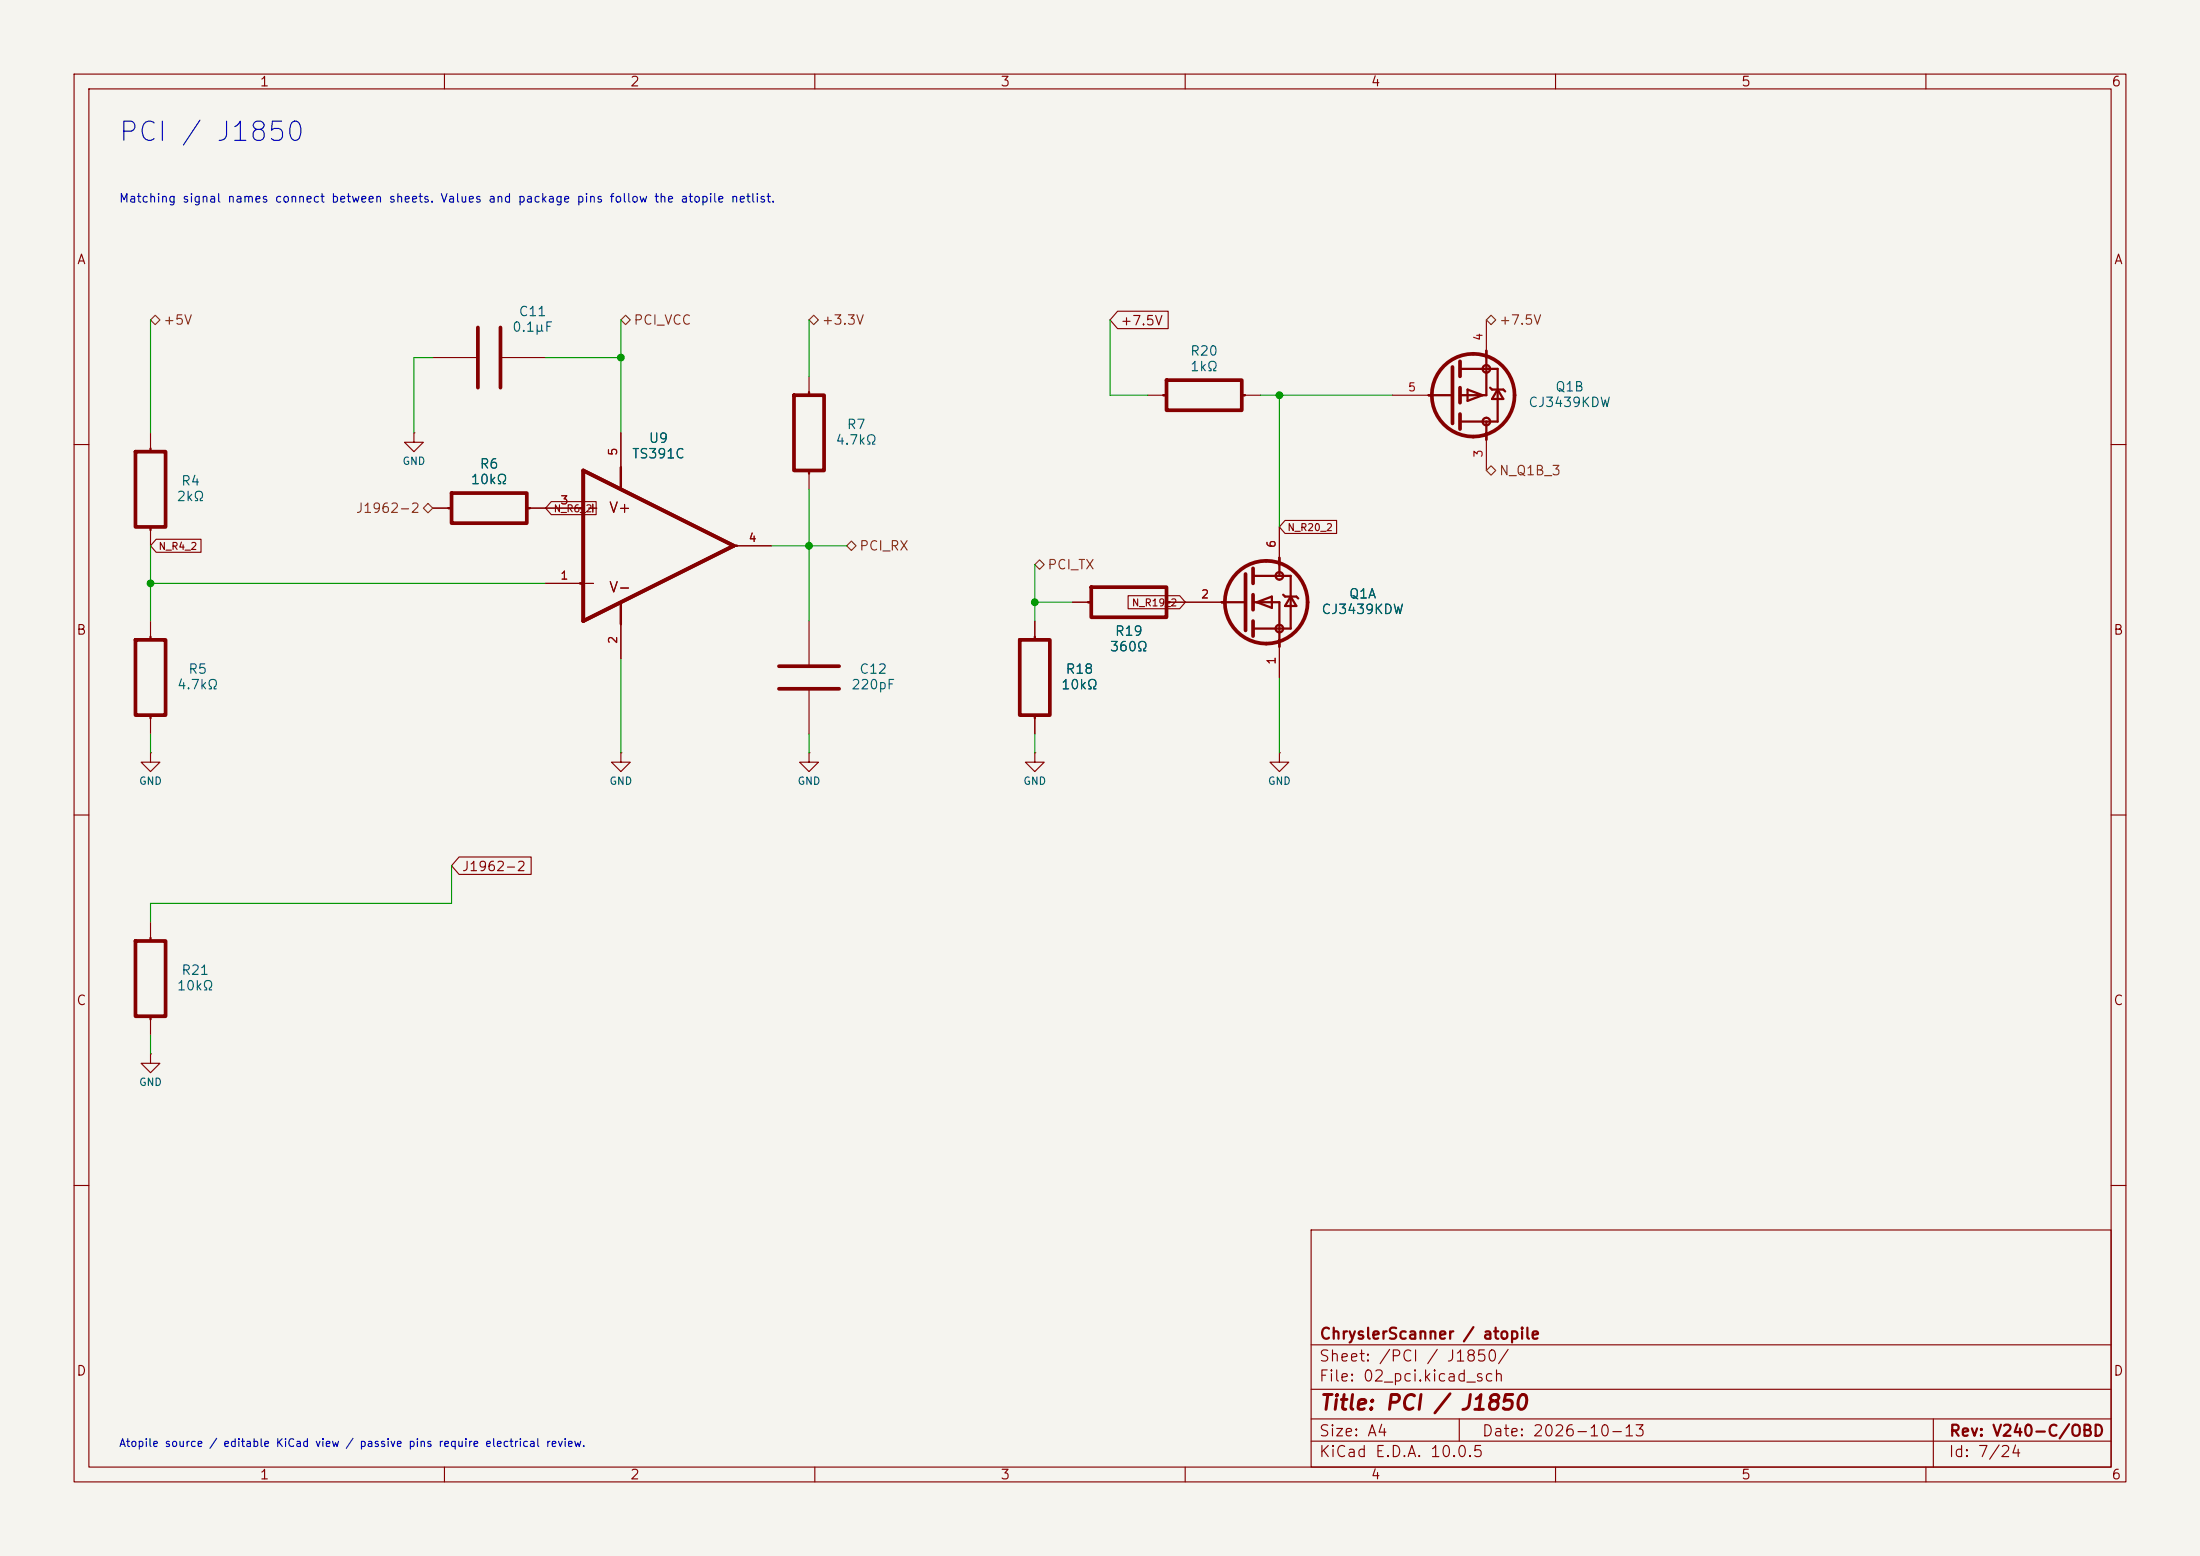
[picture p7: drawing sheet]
<svg xmlns="http://www.w3.org/2000/svg" width="297mm" height="210mm" viewBox="0 0 297 210" stroke-linecap="round" stroke-linejoin="round" font-family="sans-serif">
<path d="M0 0h297v210h-297z" fill="#f5f4ef" stroke="#f5f4ef" stroke-width=".14"/>
<g fill="none" stroke="#840000" stroke-width=".15">
<path d="M10 10h277v190h-277zM12 12h273v186h-273zM60 10v2M110 10v2M160 10v2M210 10v2M260 10v2M20.3 58.4v2.6M55.9 58.4v1.3h1.2l-1.2 1.3-1.3-1.3h1.3M55.9 58.4h.1M58.4 48.3h6.1M67.6 48.3h6.1"/>
<path d="M83.8 58.4v5.1M109.2 50.8v2.5M150.9 42h6.8v2.4h-6.8l-1-1.2zM154.9 53.3h2.6M167.6 53.3h2.6M188 53.3h5.3M200.7 43.2v4.6M200.7 58.9v4.6M10 60h2M20.3 71.1v2.6M21.1 72.8h6v1.7h-6l-.8-.8zM58.4 68.6h2.6"/>
<path d="M71.1 68.6h7.6M73.7 78.7h5M74.4 67.7h6.1v1.8h-6.1l-.7-.9zM99.1 73.7h5M109.2 63.5v2.5M172.7 71.1v4.6M173.5 70.2h6.9v1.8h-6.9l-.8-.9zM285 60h2M20.3 83.8v2.6M20.3 96.5v2.6M83.8 83.8v5.1M109.2 83.8v6.1"/>
<path d="M109.2 93v6.1M139.7 83.8v2.6M139.7 96.5v2.6M144.8 81.3h2.5M152.3 80.4h7l.7 .9-.7 .9h-7zM157.5 81.3h7.9M172.7 86.9v4.5M10 110h2M20.3 101.6v1.3h1.3l-1.3 1.2-1.3-1.2h1.3M20.3 101.6h.1M62 115.7h9.7v2.3h-9.7l-1-1.2zM83.8 101.6v1.3h1.3l-1.3 1.2-1.3-1.2h1.3"/>
<path d="M83.8 101.6h.1M109.2 101.6v1.3h1.3l-1.3 1.2-1.3-1.2h1.3M109.2 101.6h.1M139.7 101.6v1.3h1.3l-1.3 1.2-1.3-1.2h1.3M139.7 101.6h.1M172.7 101.6v1.3h1.3l-1.3 1.2-1.3-1.2h1.3M172.7 101.6h.1M285 110h2M20.3 124.5v2.5M20.3 137.2v2.5M20.3 142.2v1.3h1.3l-1.3 1.3-1.3-1.3h1.3M20.3 142.2h.1"/>
<path d="M10 160h2M177 166h108v32h-108zM285 160h2M60 198v2M110 198v2M160 198v2M177 194.5h108M177 191.5h108M177 187.5h108M177 181.5h108M197 191.5v3M210 198v2"/>
<path d="M260 198v2M261 191.5v6.5"/>
</g>
<g fill="none" stroke="#840000" stroke-width=".5">
<path d="M64.5 44.2v8.1M67.6 44.2v8.1M107.2 53.3h4.1v10.2h-4.1zM157.5 51.3h10.1v4.1h-10.1zM196.1 49.5v7.7M197.1 48.8v2M197.1 52.3v2.1M197.1 55.9v2M18.3 61h4.1v10.1h-4.1zM61 66.5h10.1v4.1h-10.1zM78.7 63.5l20.4 10.2-20.4 10.1zM147.3 79.2h10.2v4.1h-10.2z"/>
<path d="M168.1 77.5v7.6M169.2 76.7v2M18.3 86.4h4.1v10.1h-4.1zM105.2 89.9h8.1M105.2 93h8.1M137.7 86.4h4v10.1h-4zM169.2 80.3v2M169.2 83.8v2.1M18.3 127h4.1v10.2h-4.1z"/>
<circle cx="198.9" cy="53.3" r="5.6"/>
<circle cx="170.9" cy="81.3" r="5.6"/>
</g>
<g fill="none" stroke="#840000" stroke-width=".3">
<path d="M109.2 52.9v.4M157.1 53.3h.4M167.6 53.3h.5M192.9 53.3h3.2M197.1 49.8h5.1v7.1h-5.1M198.1 52.6l2.1 .7-2.1 .8zM200.7 47.3v6h-3.6M200.7 56.9v2.5M201.2 52.3l.2 .3h1.5l.3 .2M202.2 52.6l.7 1.2h-1.5zM20.3 60.5v.5M20.3 71.1v.4"/>
<path d="M60.5 68.6h.5M71.1 68.6h.4M78.3 68.6h.4M78.3 78.7h.4M83.8 63.1v2.9M99.1 73.7h.4M109.2 63.5v.4M169.2 77.7h5v7.1h-5M172.7 75.3v2.4M20.3 85.9v.5M20.3 96.5v.4M83.8 81.3v2.9"/>
<path d="M139.7 85.9v.5M139.7 96.5v.4M146.9 81.3h.4M157.5 81.3h.4M164.9 81.3h3.2M169.2 81.3h3.5v6M169.7 81.3l2-.8v1.5zM173.2 80.3l.3 .2h1.5l.3 .3M174.2 80.5l.8 1.3h-1.5zM20.3 126.6v.4M20.3 137.2v.4"/>
<circle cx="200.7" cy="49.8" r=".51"/>
<circle cx="200.7" cy="56.9" r=".51"/>
<circle cx="172.7" cy="77.7" r=".51"/>
<circle cx="172.7" cy="84.8" r=".51"/>
</g>
<path d="M21 42.5l.6 .7-.6 .6-.7-.6zM84.5 42.5l.6 .7-.6 .6-.7-.6zM109.2 43.2l.7-.7 .6 .7-.6 .6zM201.3 42.5l.6 .7-.6 .6-.6-.6zM57.1 68.6l.7-.7 .6 .7-.6 .6zM114.3 73.7l.6-.7 .7 .7-.7 .6zM139.7 76.2l.6-.6 .7 .6-.7 .6zM200.7 63.5l.6-.6 .6 .6-.6 .6z" fill="none" stroke="#725600" stroke-width=".15"/>
<g fill="none" stroke="#009600" stroke-width=".15">
<path d="M20.3 43.2v15.2M58.4 48.3h-2.5v10.1M73.7 48.3h10.1M83.8 43.2v15.2M109.2 43.2v7.6M149.9 43.2v10.1h5M170.2 53.3h17.8M172.7 53.3v17.8M20.3 78.7h53.4M20.3 73.7v10.1M104.1 73.7h10.2M109.2 66v17.8"/>
<path d="M139.7 76.2v7.6M20.3 99.1v2.5M83.8 88.9v12.7M109.2 99.1v2.5M139.7 99.1v2.5M139.7 81.3h5.1M172.7 91.4v10.2M61 116.8v5.1h-40.7v2.6M20.3 139.7v2.5"/>
</g>
<g fill="#009600" stroke="#009600" stroke-width=".14">
<circle cx="20.3" cy="78.7" r=".46"/>
<circle cx="83.8" cy="48.3" r=".46"/>
<circle cx="139.7" cy="81.3" r=".46"/>
<circle cx="109.2" cy="73.7" r=".46"/>
<circle cx="172.7" cy="53.3" r=".46"/>
</g>
<text font-size="2.6" fill="#0000c2" x="15.8" y="19.7">PCI / J1850</text>
<text font-size="2" fill="#840000" x="178" y="190.8">Title: PCI / J1850</text>
<g font-size="1.5" fill="#840000">
<text x="178" y="184.1">Sheet: /PCI / J1850/</text>
<text x="178" y="181.1">ChryslerScanner / atopile</text>
<text x="178" y="186.8">File: 02_pci.kicad_sch</text>
<text x="178" y="197">KiCad E.D.A. 10.0.5</text>
<text x="178" y="194.2">Size: A4</text>
<text x="200" y="194.2">Date: 2026-10-13</text>
<text x="263" y="197">Id: 7/24</text>
<text x="263" y="194.2">Rev: V240-C/OBD</text>
</g>
<g font-size="1.4" fill="#840000">
<text x="79" y="69.5">+</text>
<text x="82.1" y="69.6">V+</text>
<text x="78.6" y="79.7">-</text>
<text x="82.1" y="80.3">V-</text>
</g>
<g font-size="1.3" fill="#840000">
<text x="35" y="12">1</text>
<text x="85" y="12">2</text>
<text x="135" y="12">3</text>
<text x="185" y="12">4</text>
<text x="235" y="12">5</text>
<text x="285" y="12">6</text>
<text x="10.3" y="36">A</text>
<text x="285.3" y="36">A</text>
<text x="151.2" y="44.2">+7.5V</text>
<text x="10.2" y="86">B</text>
<text x="285.2" y="86">B</text>
<text x="62.3" y="117.9">J1962-2</text>
<text x="10.2" y="136">C</text>
<text x="285.2" y="136">C</text>
<text x="10.2" y="186">D</text>
<text x="285.2" y="186">D</text>
<text x="35" y="200">1</text>
<text x="85" y="200">2</text>
<text x="135" y="200">3</text>
<text x="185" y="200">4</text>
<text x="235" y="200">5</text>
<text x="285" y="200">6</text>
</g>
<g font-size="1.3" fill="#725600">
<text x="21.9" y="44.1">+5V</text>
<text x="85.4" y="44.1">PCI_VCC</text>
<text x="110.8" y="44.1">+3.3V</text>
<text x="202.3" y="44.1">+7.5V</text>
<text x="202.3" y="64.5">N_Q1B_3</text>
<text x="48" y="69.5">J1962-2</text>
<text x="115.9" y="74.6">PCI_RX</text>
<text x="141.3" y="77.2">PCI_TX</text>
</g>
<g font-size="1.3" fill="#006464">
<text x="69.1" y="45.1">0.1μF</text>
<text x="69.9" y="43">C11</text>
<text x="160.6" y="48.3">R20</text>
<text x="160.6" y="50.4">1kΩ</text>
<text x="209.9" y="53.2">Q1B</text>
<text x="114.2" y="58.2">R7</text>
<text x="206.2" y="55.3">CJ3439KDW</text>
<text x="24.4" y="65.9">R4</text>
<text x="63.5" y="65.7">10kΩ</text>
<text x="64.7" y="63.6">R6</text>
<text x="85.2" y="62.2">TS391C</text>
<text x="87.5" y="60.1">U9</text>
<text x="112.7" y="60.3">4.7kΩ</text>
<text x="23.8" y="68">2kΩ</text>
<text x="178.3" y="83.2">CJ3439KDW</text>
<text x="182" y="81.1">Q1A</text>
<text x="149.7" y="88.2">360Ω</text>
<text x="150.4" y="86.1">R19</text>
<text x="23.8" y="93.4">4.7kΩ</text>
<text x="25.3" y="91.3">R5</text>
<text x="114.8" y="93.4">220pF</text>
<text x="115.9" y="91.3">C12</text>
<text x="143.2" y="93.4">10kΩ</text>
<text x="143.8" y="91.3">R18</text>
<text x="24.4" y="131.9">R21</text>
<text x="23.8" y="134">10kΩ</text>
</g>
<text font-size="1.2" fill="#0000c2" x="16" y="27.6">Matching signal names connect between sheets. Values and package pins follow the atopile netlist.</text>
<g font-size="1.1" fill="#a90000">
<text x="200.4" y="46.1" transform="rotate(-90 200.4 46.1)">4</text>
<text x="190" y="53.1">5</text>
<text x="83.6" y="61.6" transform="rotate(-90 83.6 61.6)">5</text>
<text x="200.4" y="61.8" transform="rotate(-90 200.4 61.8)">3</text>
<text x="75.6" y="68.3">3</text>
<text x="101" y="73.4">4</text>
<text x="172.5" y="74" transform="rotate(-90 172.5 74)">6</text>
<text x="75.6" y="78.5">1</text>
<text x="162.1" y="81">2</text>
<text x="83.6" y="87" transform="rotate(-90 83.6 87)">2</text>
<text x="172.5" y="89.8" transform="rotate(-90 172.5 89.8)">1</text>
</g>
<text font-size="1.1" fill="#0000c2" x="16" y="195.5">Atopile source / editable KiCad view / passive pins require electrical review.</text>
<g font-size="1" fill="#006464">
<text x="54.3" y="63">GND</text>
<text x="18.7" y="106.2">GND</text>
<text x="82.2" y="106.2">GND</text>
<text x="107.6" y="106.2">GND</text>
<text x="138.1" y="106.2">GND</text>
<text x="171.1" y="106.2">GND</text>
<text x="18.7" y="146.8">GND</text>
</g>
<g font-size="1" fill="#840000">
<text x="74.7" y="69.4">N_R6_2</text>
<text x="173.7" y="71.9">N_R20_2</text>
<text x="21.3" y="74.4">N_R4_2</text>
<text x="152.7" y="82.1">N_R19_2</text>
</g>
</svg>
